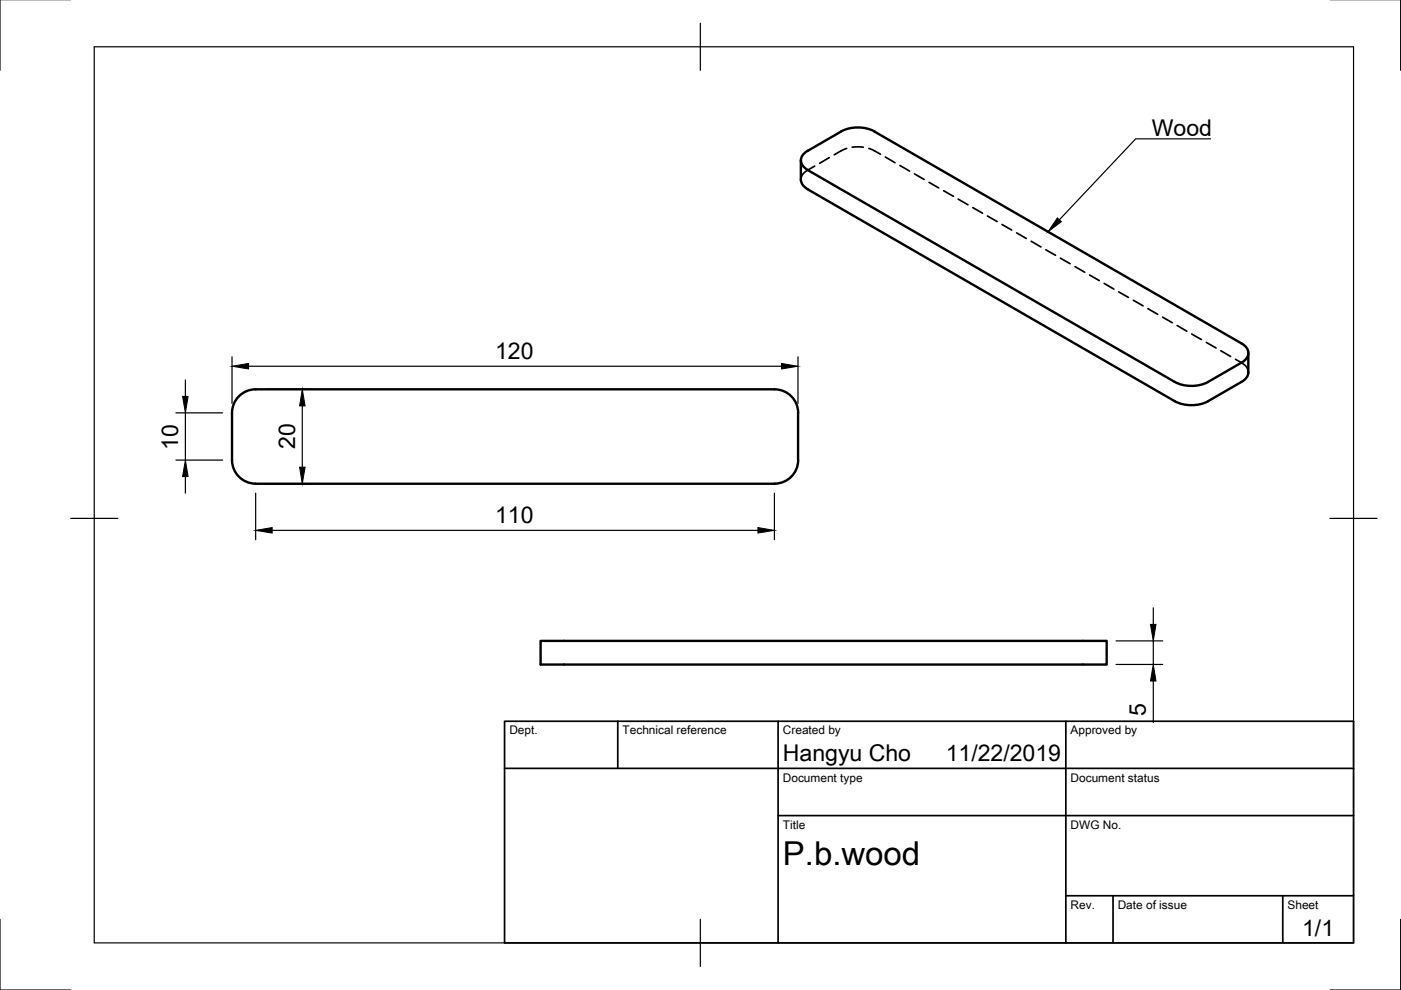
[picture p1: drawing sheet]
<svg xmlns="http://www.w3.org/2000/svg" width="297mm" height="210mm" viewBox="0 0 297 210" stroke-linecap="round" stroke-linejoin="round" font-family="sans-serif">
<!-- layer: Visible -->
<path d="M169.8 38.1a2.42 2.42 0 0 0 1.5 2l77.8 45a7.8 7.8 0 0 0 7.1 0M169.8 34v4.1M178.3 27.9l-7 4.1a2.16 2.16 0 0 0-1.5 2 2.16 2.16 0 0 0 1.5 2l77.8 45a7.8 7.8 0 0 0 7.1 0M178.3 27.9a7.8 7.8 0 0 1 7.1 0l77.8 44.9a2.15 2.15 0 0 1 1.5 2 2.15 2.15 0 0 1-1.5 2.1l-7.1 4.1M264.7 74.9v4M264.7 78.9a2.42 2.42 0 0 1-1.5 2.1l-7.1 4.1M169.2 87.6v10M169.2 87.5a5 5 0 0 0-5-5h-110a5 5 0 0 0-5 5.1v9.9a5 5 0 0 0 5 5l110 .1a5 5 0 0 0 5-5.1M114.6 135.9h120v5h-120z" fill="none" stroke="#000" stroke-width=".51"/>
<!-- layer: Hidden -->
<g fill="none" stroke="#000" stroke-width=".36">
<path d="M172.7 35.2l-2.1 1.4-.5 .5-.3 1M175.8 33.4l-2 1.2M179.5 31.5l-2.6 1.3M180.7 31.2h2.3M184.2 31.5l2.5 1.2M187.7 33.3l2.1 1.2M190.8 35.1l2 1.2M193.9 36.9l2 1.2M197 38.7l2 1.1M200.1 40.4l2 1.2M203.2 42.2l2 1.2M206.2 44l2.1 1.2"/>
<path d="M209.4 45.8l2 1.2M212.4 47.6l2.1 1.2M215.5 49.4l2.1 1.2M218.6 51.2l2.1 1.2M221.7 53l2.1 1.1M224.8 54.7l2.1 1.2M227.9 56.5l2.1 1.2M231 58.3l2.1 1.2M234.1 60.1l2.1 1.2M237.2 61.9l2.1 1.2M240.3 63.7l2.1 1.1M243.4 65.4l2 1.2"/>
<path d="M246.5 67.2l2 1.2M249.6 69l2 1.2M252.7 70.8l2 1.2M255.8 72.6l2 1.2M258.8 74.4l2.1 1.2M261.9 76.2l1.3 .7 1 .8 .3 .6 .2 .6"/>
</g>
<!-- layer: Border -->
<path d="M0 -.1v15M297 -.1v15M20 9.9h267v190h-267zM148.5 4.9v10M15 109.9h10M282 109.9h10M0 194.9v15h15M148.5 194.9v10M297 194.9v15h-15" fill="none" stroke="#000" stroke-width=".25"/>
<!-- layer: TitleBlock -->
<path d="M107 152.9h180v47h-180zM131 152.9v10M165 152.9v47M226 152.9v47M107 162.9h180M165 172.9h122M226 189.9h61M236 189.9v10M272 189.9v10" fill="none" stroke="#000" stroke-width=".36"/>
<!-- layer: Dimensions -->
<g fill="none" stroke="#000" stroke-width=".25">
<path d="M49.2 75.6v9.9M52.7 77.7h113M169.2 75.6v9.9M37.3 87.5h9.9M37.3 97.6h9.9M39.3 80.6v3.4M39.3 87.5v10.1M56.2 82.5h9.9M64.1 86.1v13M39.3 101v3.6M54.2 104.6v9.8M56.2 102.5h9.9"/>
<path d="M57.7 112.5h103M164.2 104.6v9.8M236.6 135.9h9.9M244.5 128.9v3.5M244.5 135.9v5M236.6 140.9h9.9M244.5 144.4v8.8"/>
</g>
<path d="M49.2 77.7l3.5-.6v1.1zM165.7 77.1l3.5 .6-3.5 .5zM38.7 84h1.2l-.6 3.5zM64.1 82.5l.6 3.6h-1.2zM63.5 99.1h1.2l-.6 3.4zM39.3 97.6l.6 3.4h-1.2zM54.2 112.5l3.5-.6v1.1zM160.7 111.9l3.5 .6-3.5 .5zM243.9 132.4h1.2l-.6 3.5zM244.5 140.9l.6 3.5h-1.2z" fill="#000" stroke="#000" stroke-width=".21"/>
<!-- layer: Annotations -->
<path d="M224.2 46.2l.8 .8-2.8 2.1z" fill="#000" stroke="#000" stroke-width=".21"/>
<path d="M256.6 29.4h-15.8l-16.2 17.2" fill="none" stroke="#000" stroke-width=".25"/>
<text font-size="7" x="166" y="183.4">P.b.wood</text>
<g font-size="4.9">
<text x="244.2" y="28.7">Wood</text>
<text x="105" y="76.1">120</text>
<text x="37.7" y="95.4" transform="rotate(-90 37.7 95.4)">10</text>
<text x="62.5" y="95.2" transform="rotate(-90 62.5 95.2)">20</text>
<text x="105" y="110.9">110</text>
<text x="243" y="151.9" transform="rotate(-90 243 151.9)">5</text>
<text x="166" y="161.4">Hangyu Cho</text>
<text x="200.5" y="161.4">11/22/2019</text>
<text x="276.1" y="198.5">1/1</text>
</g>
<g font-size="2.5">
<text x="108" y="155.7">Dept.</text>
<text x="132" y="155.7">Technical reference</text>
<text x="166" y="155.7">Created by</text>
<text x="227" y="155.7">Approved by</text>
<text x="166" y="165.7">Document type</text>
<text x="227" y="165.7">Document status</text>
<text x="166" y="175.7">Title</text>
<text x="227" y="175.7">DWG No.</text>
<text x="227" y="192.7">Rev.</text>
<text x="237" y="192.7">Date of issue</text>
<text x="273" y="192.7">Sheet</text>
</g>
</svg>
